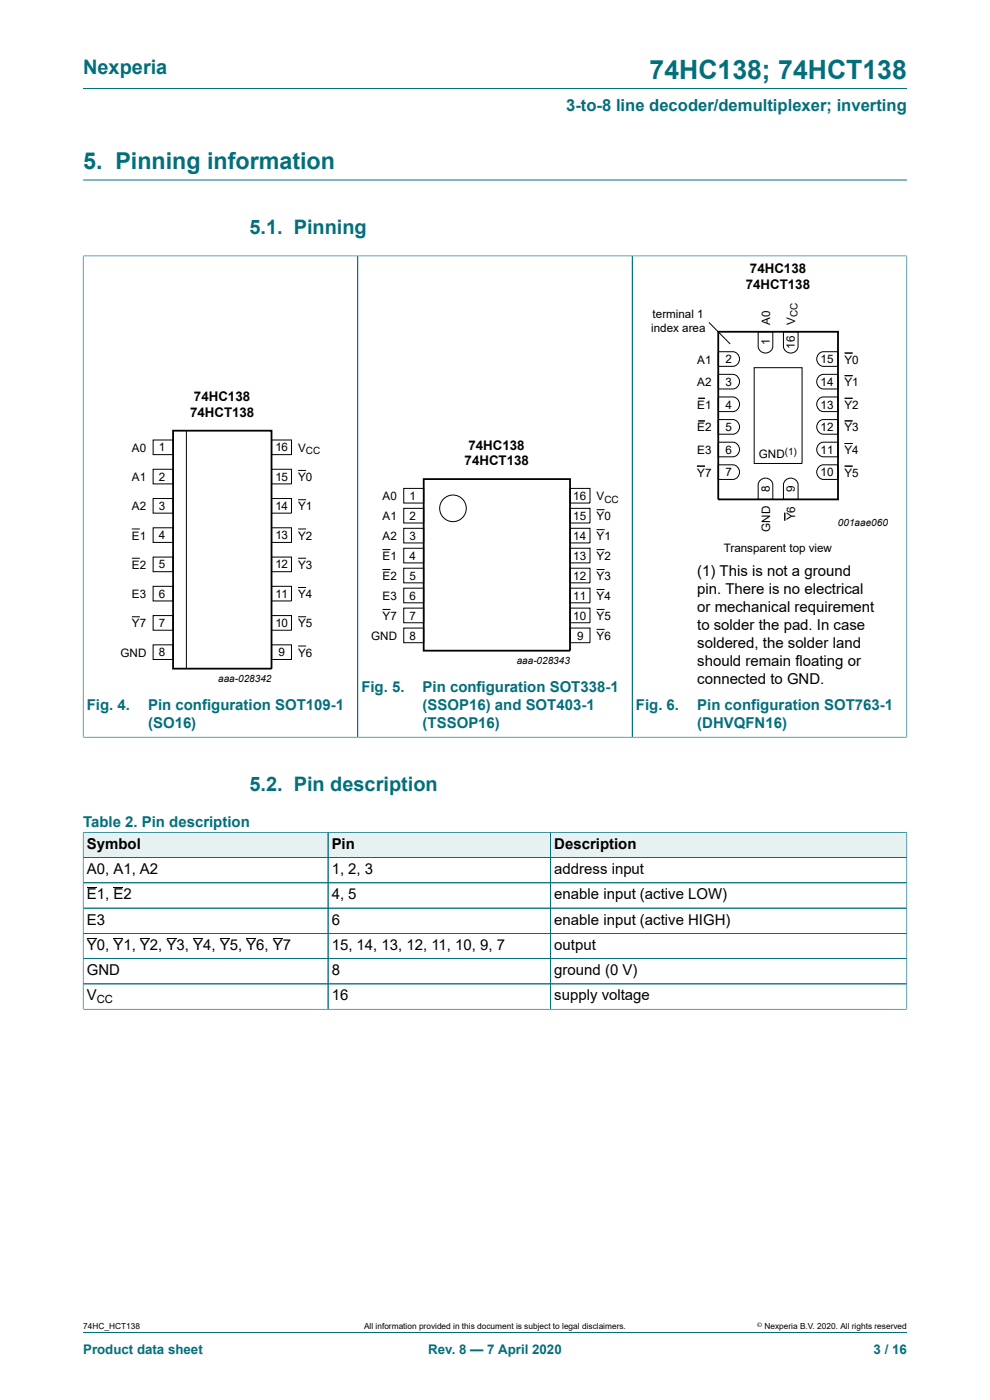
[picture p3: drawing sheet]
<svg xmlns="http://www.w3.org/2000/svg" width="210mm" height="297mm" viewBox="0 0 210 297" stroke-linecap="round" stroke-linejoin="round" font-family="sans-serif">
<path d="M17.6 18.8h174.8M17.6 38.2h174.8M17.6 54.3h174.8M17.6 54.2v102.3M75.9 54.3v102.1M134.1 54.3v102.1M192.4 54.2v102.3M17.6 156.4h174.8" fill="none" stroke="#036f7b" stroke-width=".21"/>
<g fill="none" stroke="#000" stroke-width=".21">
<path d="M150.4 68.4l4.5 4.6M152.4 79.4h3.1a1.56 1.56 0 0 1 1.4 1.6 1.56 1.56 0 0 1-1.4 1.5h-3.1zM152.4 74.6h3.1a1.56 1.56 0 0 1 1.4 1.6 1.56 1.56 0 0 1-1.4 1.5h-3.1zM160 78h10.1v20.3h-10.1zM160.8 70.4h3.1v3.1a1.56 1.56 0 0 1-1.5 1.4 1.56 1.56 0 0 1-1.6-1.4zM166.2 70.4h3.1v3.1a1.56 1.56 0 0 1-1.6 1.4 1.56 1.56 0 0 1-1.5-1.4zM173.8 79.7l.9-.3h3.1v3.1h-3.1a1.57 1.57 0 0 1-1.4-1.1 1.57 1.57 0 0 1 .5-1.7zM173.8 74.9l.9-.3h3.1v3.1h-3.1a1.57 1.57 0 0 1-1.4-1.1 1.57 1.57 0 0 1 .5-1.7zM179.2 74.9h1.7M179.2 79.7h1.7M32.5 93.3h4.2v3.1h-4.2zM32.5 99.6h4.2v3.1h-4.2z"/>
<path d="M39.5 91.4v50.5M57.6 93.3h4.2v3.1h-4.2zM57.6 99.6h4.2v3.1h-4.2zM63.2 99.8h1.7M147.8 98.9h1.7M148.1 84.5h1.4M148.1 89.3h1.4M152.4 98.6h3.1a1.56 1.56 0 0 1 1.4 1.6 1.56 1.56 0 0 1-1.4 1.5h-3.1zM152.4 93.8h3.1a1.56 1.56 0 0 1 1.4 1.6 1.56 1.56 0 0 1-1.4 1.5h-3.1zM152.4 89h3.1a1.56 1.56 0 0 1 1.4 1.6 1.56 1.56 0 0 1-1.4 1.5h-3.1zM152.4 84.2h3.1a1.56 1.56 0 0 1 1.4 1.6 1.56 1.56 0 0 1-1.4 1.5h-3.1zM173.8 98.9l.9-.3h3.1v3.1h-3.1a1.57 1.57 0 0 1-1.4-1.1 1.57 1.57 0 0 1 .5-1.7z"/>
<path d="M173.8 94.1l.9-.3h3.1v3.1h-3.1a1.57 1.57 0 0 1-1.4-1.1 1.57 1.57 0 0 1 .5-1.7zM173.8 89.3l.9-.3h3.1v3.1h-3.1a1.57 1.57 0 0 1-1.4-1.1 1.57 1.57 0 0 1 .5-1.7zM173.8 84.5l.9-.3h3.1v3.1h-3.1a1.57 1.57 0 0 1-1.4-1.1 1.57 1.57 0 0 1 .5-1.7zM179.2 84.5h1.7M179.2 89.3h1.7M179.2 94.1h1.7M179.2 98.9h1.7M28 112.2h1.7M28 118.4h1.7M32.5 105.8h4.2v3.1h-4.2zM32.5 112h4.2v3.1h-4.2zM32.5 118.2h4.2v3.1h-4.2z"/>
<path d="M57.6 118.2h4.2v3.1h-4.2zM57.6 105.8h4.2v3.1h-4.2zM57.6 112h4.2v3.1h-4.2zM63.2 106h1.7M63.2 112.2h1.7M63.2 118.4h1.7M81.1 116.6h1.7M85.6 103.6h4.3v3.1h-4.3zM85.6 107.8h4.3v3.1h-4.3zM85.6 112.1h4.3v3.1h-4.3zM85.6 116.3h4.3v3.1h-4.3zM120.9 112.1h4.3v3.1h-4.3z"/>
<path d="M120.9 116.3h4.3v3.1h-4.3zM120.9 103.6h4.3v3.1h-4.3zM120.9 107.8h4.3v3.1h-4.3zM126.6 116.6h1.7M126.6 108.1h1.7M126.6 112.4h1.7M161.1 102a1.57 1.57 0 0 1 1.7-.5 1.57 1.57 0 0 1 1.1 1.3v3.1h-3.1v-3.1zM166.5 108.8v1.7M166.5 102a1.57 1.57 0 0 1 1.7-.5 1.57 1.57 0 0 1 1.1 1.3v3.1h-3.1v-3.1zM28 130.8h1.7M32.5 124.4h4.2v3.1h-4.2zM32.5 130.6h4.2v3.1h-4.2z"/>
<path d="M32.5 136.8h4.2v3.1h-4.2zM57.6 130.6h4.2v3.1h-4.2zM57.6 136.8h4.2v3.1h-4.2zM57.6 124.4h4.2v3.1h-4.2zM63.2 124.6h1.7M63.2 130.8h1.7M63.2 137.1h1.7M81.1 120.8h1.7M81.1 129.3h1.7M85.6 120.5h4.3v3.1h-4.3zM85.6 124.8h4.3v3.1h-4.3zM85.6 129h4.3v3.1h-4.3z"/>
<path d="M85.6 133.2h4.3v3.1h-4.3zM120.9 129h4.3v3.1h-4.3zM120.9 133.2h4.3v3.1h-4.3zM120.9 120.5h4.3v3.1h-4.3zM120.9 124.8h4.3v3.1h-4.3zM126.6 120.8h1.7M126.6 125.1h1.7M126.6 129.3h1.7M126.6 133.5h1.7"/>
<circle cx="96.1" cy="107.8" r="2.82"/>
</g>
<path d="M152.4 70.4h25.4v35.5h-25.4zM36.7 91.4h20.9v50.4h-20.9zM89.9 101.6h31v36.4h-31z" fill="none" stroke="#000" stroke-width=".38"/>
<path d="M179.2 74.9h1.7zM179.2 79.7h1.7zM147.8 98.9h1.7zM148.1 89.3h1.4zM148.1 84.5h1.4zM179.2 84.5h1.7zM179.2 89.3h1.7zM179.2 94.1h1.7zM179.2 98.9h1.7zM166.5 108.8v1.7z" fill="#000"/>
<path d="M17.7 176.6h51.8v5.3h-51.8z" fill="#e6f1f2"/>
<path d="M17.6 176.5v5.4h52v-5.3h-52" fill="none" stroke="#036f7b" stroke-width=".21"/>
<path d="M69.7 176.6h47v5.3h-47z" fill="#e6f1f2"/>
<path d="M69.6 176.6h47.2v5.3h-47.2z" fill="none" stroke="#036f7b" stroke-width=".21"/>
<path d="M116.9 176.6h75.4v5.3h-75.4z" fill="#e6f1f2"/>
<g fill="none" stroke="#036f7b" stroke-width=".21">
<path d="M17.6 176.6v37.6M17.7 176.6h174.7M69.6 176.6v37.5M116.8 176.6v37.5M192.4 176.5v37.7M17.6 181.9h174.8M17.6 198h174.8M192.4 187.3h-174.8M192.4 192.6h-174.8M17.6 214.1h174.8M17.6 208.7h174.8M192.4 203.4h-174.8"/>
<path d="M17.6 282.6h174.8"/>
</g>
<path d="M18.4 188.3h2.1M18.4 199h2.1M24.1 188.3h2.1M24.1 199h2.1M29.7 199h2.1M35.3 199h2.1M41 199h2.1M46.6 199h2.1M52.2 199h2.2M57.9 199h2.1" fill="none" stroke="#000" stroke-width=".21"/>
<text font-size="5.6" fill="#036f7b" x="137.8" y="16.8">74HC138; 74HCT138</text>
<text font-size="4.9" fill="#036f7b" x="17.6" y="35.9">5. Pinning information</text>
<g font-size="4.2" fill="#036f7b">
<text x="17.6" y="15.6">Nexperia</text>
<text x="52.9" y="49.7">5.1. Pinning</text>
<text x="52.9" y="167.8">5.2. Pin description</text>
</g>
<text font-size="3.5" fill="#036f7b" x="120.1" y="23.7">3-to-8 line decoder/demultiplexer; inverting</text>
<g font-size="3.2">
<text x="147.9" y="122.3">(1) This is not a ground</text>
<text x="147.9" y="126.1">pin. There is no electrical</text>
<text x="147.9" y="129.9">or mechanical requirement</text>
<text x="147.9" y="133.7">to solder the pad. In case</text>
<text x="147.9" y="137.5">soldered, the solder land</text>
<text x="147.9" y="141.3">should remain floating or</text>
<text x="147.9" y="145.1">connected to GND.</text>
<text x="18.4" y="180.1">Symbol</text>
<text x="18.4" y="185.4">A0, A1, A2</text>
<text x="70.4" y="180.1">Pin</text>
<text x="70.4" y="185.4">1, 2, 3</text>
<text x="117.6" y="180.1">Description</text>
<text x="117.6" y="185.4">address input</text>
<text x="18.4" y="190.8">E1, E2</text>
<text x="70.4" y="190.8">4, 5</text>
<text x="117.6" y="190.8">enable input (active LOW)</text>
<text x="18.4" y="196.2">E3</text>
<text x="70.4" y="196.2">6</text>
<text x="117.6" y="196.2">enable input (active HIGH)</text>
<text x="18.4" y="201.5">Y0, Y1, Y2, Y3, Y4, Y5, Y6, Y7</text>
<text x="70.4" y="201.5">15, 14, 13, 12, 11, 10, 9, 7</text>
<text x="117.6" y="201.5">output</text>
<text x="18.4" y="206.9">GND</text>
<text x="70.4" y="206.9">8</text>
<text x="117.6" y="206.9">ground (0 V)</text>
<text x="18.4" y="212.2">V</text>
<text x="70.4" y="212.2">16</text>
<text x="117.6" y="212.2">supply voltage</text>
</g>
<g font-size="3.2" fill="#036f7b">
<text x="76.7" y="146.9">Fig. 5.</text>
<text x="89.7" y="146.9">Pin configuration SOT338-1</text>
<text x="18.4" y="150.7">Fig. 4.</text>
<text x="31.4" y="150.7">Pin configuration SOT109-1</text>
<text x="31.4" y="154.5">(SO16)</text>
<text x="89.7" y="150.7">(SSOP16) and SOT403-1</text>
<text x="89.7" y="154.5">(TSSOP16)</text>
<text x="134.9" y="150.7">Fig. 6.</text>
<text x="147.9" y="150.7">Pin configuration SOT763-1</text>
<text x="147.9" y="154.5">(DHVQFN16)</text>
<text x="17.6" y="175.5">Table 2. Pin description</text>
</g>
<g font-size="2.8">
<text x="159.1" y="58">74HC138</text>
<text x="158.2" y="61.3">74HCT138</text>
<text x="40.3" y="88.5">74HCT138</text>
<text x="41.1" y="85.1">74HC138</text>
<text x="99.4" y="95.4">74HC138</text>
<text x="98.6" y="98.8">74HCT138</text>
</g>
<g font-size="2.8" fill="#036f7b">
<text x="17.6" y="287.2">Product data sheet</text>
<text x="90.8" y="287.2">Rev. 8 — 7 April 2020</text>
<text x="185.3" y="287.2">3 / 16</text>
</g>
<g font-size="2.5">
<text x="138.1" y="70.5">index area</text>
<text x="138.4" y="67.5">terminal 1</text>
<text x="163.3" y="68.9" transform="rotate(-90 163.3 68.9)">A0</text>
<text x="168.7" y="68.9" transform="rotate(-90 168.7 68.9)">V</text>
<text x="147.9" y="77.1">A1</text>
<text x="153.9" y="77.1">2</text>
<text x="163.3" y="73.3" transform="rotate(-90 163.3 73.3)">1</text>
<text x="168.6" y="74" transform="rotate(-90 168.6 74)">16</text>
<text x="174.1" y="77.1">15</text>
<text x="179.1" y="77.1">Y0</text>
<text x="147.9" y="81.9">A2</text>
<text x="153.9" y="81.8">3</text>
<text x="174.1" y="81.8">14</text>
<text x="179.1" y="81.9">Y1</text>
<text x="147.9" y="86.7">E1</text>
<text x="153.9" y="86.7">4</text>
<text x="174.1" y="86.7">13</text>
<text x="179.1" y="86.7">Y2</text>
<text x="28" y="95.8">A0</text>
<text x="33.7" y="95.8">1</text>
<text x="58.4" y="95.8">16</text>
<text x="63.2" y="95.8">V</text>
<text x="147.9" y="91.5">E2</text>
<text x="153.9" y="91.4">5</text>
<text x="174.1" y="91.4">12</text>
<text x="179.1" y="91.5">Y3</text>
<text x="33.7" y="102">2</text>
<text x="58.4" y="102">15</text>
<text x="147.9" y="101.1">Y7</text>
<text x="147.9" y="96.3">E3</text>
<text x="153.9" y="101">7</text>
<text x="153.9" y="96.3">6</text>
<text x="161" y="97.1">GND</text>
<text x="174.1" y="101">10</text>
<text x="174.1" y="96.3">11</text>
<text x="179.1" y="101.1">Y5</text>
<text x="179.1" y="96.3">Y4</text>
<text x="28" y="102.1">A1</text>
<text x="63.2" y="102.1">Y0</text>
<text x="81.2" y="106.1">A0</text>
<text x="86.9" y="106.1">1</text>
<text x="121.6" y="106.1">16</text>
<text x="126.6" y="106.1">V</text>
<text x="163.3" y="104.3" transform="rotate(-90 163.3 104.3)">8</text>
<text x="168.6" y="104.3" transform="rotate(-90 168.6 104.3)">9</text>
<text x="28" y="108.3">A2</text>
<text x="33.7" y="108.2">3</text>
<text x="58.4" y="108.2">14</text>
<text x="63.2" y="108.3">Y1</text>
<text x="81.2" y="110.4">A1</text>
<text x="86.9" y="110.3">2</text>
<text x="121.6" y="110.3">15</text>
<text x="126.6" y="110.4">Y0</text>
<text x="163.3" y="112.9" transform="rotate(-90 163.3 112.9)">GND</text>
<text x="168.7" y="110.4" transform="rotate(-90 168.7 110.4)">Y6</text>
<text x="28" y="114.5">E1</text>
<text x="33.7" y="114.4">4</text>
<text x="58.4" y="114.4">13</text>
<text x="63.2" y="114.5">Y2</text>
<text x="81.2" y="114.6">A2</text>
<text x="81.2" y="118.8">E1</text>
<text x="86.9" y="114.5">3</text>
<text x="86.9" y="118.8">4</text>
<text x="121.6" y="114.5">14</text>
<text x="121.6" y="118.8">13</text>
<text x="126.6" y="114.6">Y1</text>
<text x="126.6" y="118.8">Y2</text>
<text x="153.6" y="117.2">Transparent top view</text>
<text x="28" y="120.7">E2</text>
<text x="33.7" y="120.6">5</text>
<text x="58.4" y="120.6">12</text>
<text x="63.2" y="120.7">Y3</text>
<text x="81.2" y="123.1">E2</text>
<text x="86.9" y="123">5</text>
<text x="121.6" y="123">12</text>
<text x="126.6" y="123.1">Y3</text>
<text x="28" y="126.9">E3</text>
<text x="33.7" y="126.8">6</text>
<text x="58.4" y="126.8">11</text>
<text x="63.2" y="126.9">Y4</text>
<text x="81.2" y="127.3">E3</text>
<text x="81.2" y="131.5">Y7</text>
<text x="86.9" y="127.2">6</text>
<text x="86.9" y="131.5">7</text>
<text x="121.6" y="131.5">10</text>
<text x="121.6" y="127.2">11</text>
<text x="126.6" y="127.3">Y4</text>
<text x="126.6" y="131.5">Y5</text>
<text x="28" y="133.1">Y7</text>
<text x="33.7" y="133">7</text>
<text x="58.4" y="133">10</text>
<text x="63.2" y="133.1">Y5</text>
<text x="78.7" y="135.8">GND</text>
<text x="86.9" y="135.7">8</text>
<text x="122.4" y="135.7">9</text>
<text x="126.6" y="135.8">Y6</text>
<text x="25.6" y="139.3">GND</text>
<text x="33.7" y="139.3">8</text>
<text x="59.1" y="139.3">9</text>
<text x="63.2" y="139.3">Y6</text>
</g>
<text font-size="2.4" x="20.5" y="212.9">CC</text>
<g font-size="2.1">
<text x="169.2" y="67.3" transform="rotate(-90 169.2 67.3)">CC</text>
<text x="64.9" y="96.3">CC</text>
<text x="166.4" y="96.4">(1)</text>
<text x="128.2" y="106.6">CC</text>
<text x="177.7" y="111.6">001aae060</text>
<text x="109.6" y="140.8">aaa-028343</text>
<text x="46.3" y="144.7">aaa-028342</text>
</g>
<g font-size="1.8">
<text x="17.6" y="282">74HC_HCT138</text>
<text x="77.2" y="282">All information provided in this document is subject to legal disclaimers.</text>
<text x="162.2" y="282">Nexperia B.V. 2020. All rights reserved</text>
</g>
<text font-size="1.4" x="160.6" y="281.6">©</text>
</svg>
